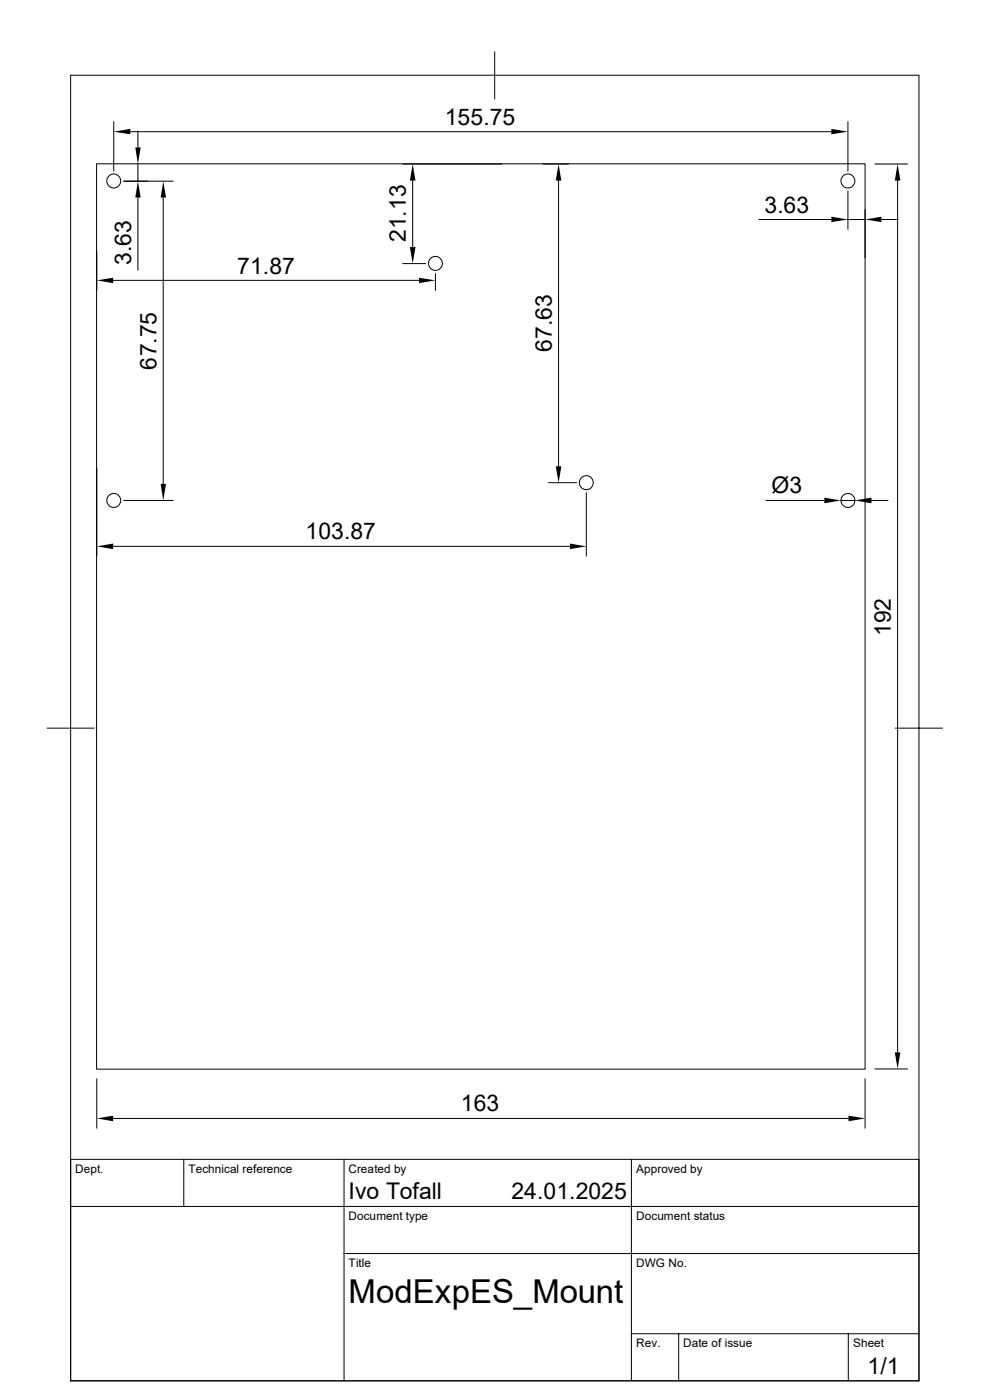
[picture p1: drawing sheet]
<svg xmlns="http://www.w3.org/2000/svg" width="210mm" height="297mm" viewBox="0 0 210 297" stroke-linecap="round" stroke-linejoin="round" font-family="sans-serif">
<g fill="none" stroke="#000" stroke-width=".21">
<path d="M15 16h179.9v276.9h-179.9zM104.9 11v10M20.5 34.8h163v192h-163zM24.1 25.8v10.5M27.6 27.9h148.8M29.3 27.8v3.5M29.3 34.8v3.6M36.7 38.4h-10.5M85.4 34.8h21M87.5 38.3v14.1M115.2 34.8h5.4M118.5 38.3v60.6"/>
<path d="M179.9 25.8v10.5M185.6 34.8h6.9M190.4 38.3v185M20.5 53.3v8.3M24 59.5h64.9M29.3 41.9v15.4M34.6 41.9v60.8M85.4 55.9h4.9M92.4 58v3.6M161 46.6h15.4M179.9 40.5v8.1M179.9 46.6h3.6"/>
<path d="M183.5 44.5v10.2M187 46.6h3.5M20.5 99.3v18.7M24 115.9h96.9M26.2 106.2h10.5M116.4 102.4h5.9M124.4 104.5v13.5M162.5 106.2h12.4M178.4 106.2h3M184.9 106.2h3.5M10 154.5h10M189.9 154.5h10"/>
<path d="M20.5 228.9v10.5M24 237.3h156M183.5 228.9v10.5M185.6 226.8h6.9M15 255.9h179.9M39 246v9.9M73 246v46.9M133.9 246v46.9M194.9 246h-179.9v46.9M73 265.9h121.9M133.9 283h61M144 283v9.9"/>
<path d="M180 283v9.9"/>
<circle cx="24.1" cy="38.4" r="1.49"/>
<circle cx="179.9" cy="38.4" r="1.49"/>
<circle cx="92.4" cy="55.9" r="1.49"/>
<circle cx="24.1" cy="106.2" r="1.49"/>
<circle cx="124.4" cy="102.4" r="1.49"/>
<circle cx="179.9" cy="106.2" r="1.49"/>
</g>
<g fill="#000">
<path d="M24.1 27.9l3.5-.6v1.2zM28.7 31.3h1.1l-.5 3.5zM87.5 34.8l.6 3.5h-1.1zM118.5 34.8l.6 3.5h-1.2zM176.4 27.3l3.5 .6-3.5 .6zM190.4 34.8l.6 3.5h-1.2zM20.5 59.5l3.5-.6v1.2zM29.3 38.4l.5 3.5h-1.1zM34.6 38.4l.6 3.5h-1.1zM87 52.4h1.1l-.6 3.5zM88.9 58.9l3.5 .6-3.5 .6zM176.4 46l3.5 .6-3.5 .5z"/>
<path d="M183.5 46.6l3.5-.6v1.1zM117.9 98.9h1.2l-.6 3.5zM20.5 115.9l3.5-.6v1.2zM34.1 102.7h1.1l-.6 3.5zM120.9 115.3l3.5 .6-3.5 .6zM174.9 105.6l3.5 .6-3.5 .6zM181.4 106.2l3.5-.6v1.2zM20.5 237.3l3.5-.6v1.2zM180 236.7l3.5 .6-3.5 .6zM189.8 223.3h1.2l-.6 3.5z"/>
</g>
<text font-size="7" x="74" y="276.4">ModExpES_Mount</text>
<g font-size="4.9">
<text x="94.4" y="26.5">155.75</text>
<text x="162.2" y="45.1">3.63</text>
<text x="86.1" y="51.4" transform="rotate(-90 86.1 51.4)">21.13</text>
<text x="27.8" y="56.1" transform="rotate(-90 27.8 56.1)">3.63</text>
<text x="50.3" y="58">71.87</text>
<text x="117.1" y="74.7" transform="rotate(-90 117.1 74.7)">67.63</text>
<text x="33.2" y="78.4" transform="rotate(-90 33.2 78.4)">67.75</text>
<text x="163.7" y="104.6">Ø3</text>
<text x="64.8" y="114.4">103.87</text>
<text x="189" y="135" transform="rotate(-90 189 135)">192</text>
<text x="97.8" y="235.8">163</text>
<text x="74" y="254.5">Ivo Tofall</text>
<text x="108.5" y="254.5">24.01.2025</text>
<text x="184.1" y="291.6">1/1</text>
</g>
<g font-size="2.5">
<text x="16" y="248.8">Dept.</text>
<text x="40" y="248.8">Technical reference</text>
<text x="74" y="248.8">Created by</text>
<text x="134.9" y="248.8">Approved by</text>
<text x="74" y="258.7">Document type</text>
<text x="135" y="258.7">Document status</text>
<text x="74" y="268.7">Title</text>
<text x="135" y="268.7">DWG No.</text>
<text x="135" y="285.8">Rev.</text>
<text x="145" y="285.8">Date of issue</text>
<text x="181" y="285.8">Sheet</text>
</g>
</svg>
